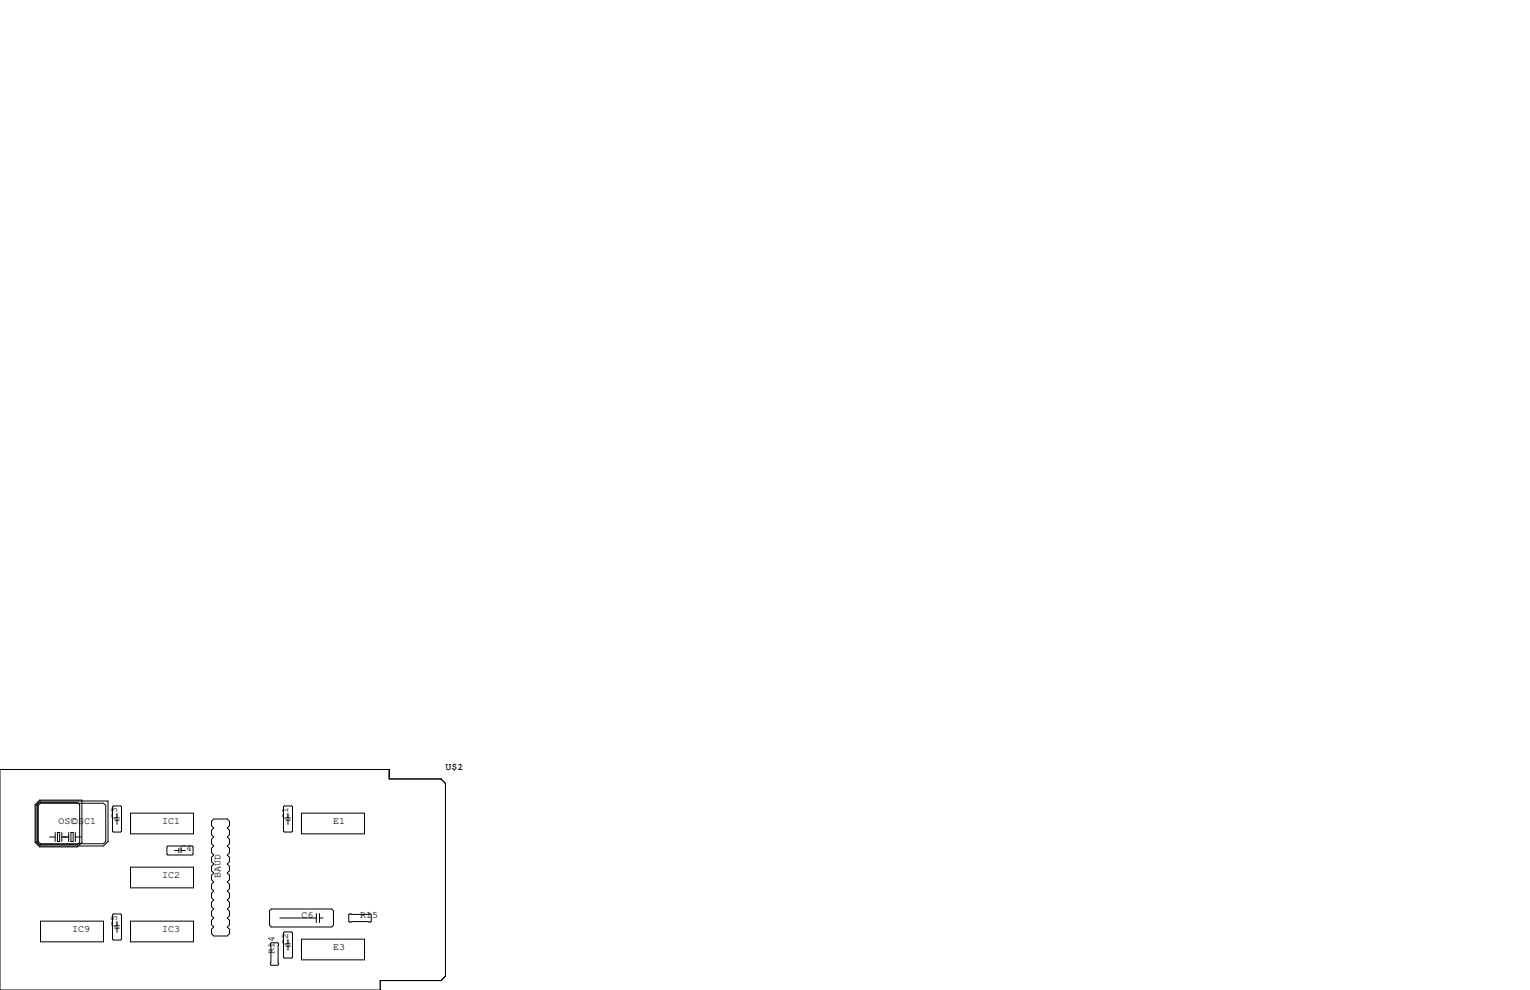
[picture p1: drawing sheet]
<svg xmlns="http://www.w3.org/2000/svg" width="432mm" height="279mm" viewBox="0 0 432 279" stroke-linecap="round" stroke-linejoin="round" font-family="sans-serif">
<g fill="none" stroke="#000" stroke-width=".28">
<path d="M0 217.2h109.9v2.6h14.6l1.2 1.3v54.4l-1.2 1.2h-17.2v2.7h-107.3zM11.2 225.8h11.9v11.9l-1.3 1.3h-10.6l-1.3-1.3v-10.6zM11.2 226.4h10.6l.7 .7v10.6l-.7 .7h-10.6l-.7-.7v-10.6zM11.4 226.1h19.1v11.4l-1.3 1.3h-17.8l-1.2-1.3v-10.2zM11.4 226.7h17.8l.6 .6v10.2l-.6 .6h-17.8l-.6-.6v-10.2zM14 236.2h1.6M15.6 234.9v2.6M16.2 234.9h.6v2.6h-.6zM17.4 234.9v2.6M17.4 236.2h2M19.4 234.9v2.6M20 234.9h.7v2.6h-.7z"/>
<path d="M21.3 236.2h1.6M21.3 234.9v2.6M32 227.5h2l.3 .2v6.9l-.3 .2h-2l-.2-.2v-6.9zM32.4 231.4h1.3M32.4 230.8h1.3M33 229.6v1.2M33 231.4v1.3M36.8 229.5h17.8v5.8h-17.8zM47.1 239l.3-.2h6.8l.3 .2v2l-.3 .3h-6.8l-.3-.3zM50.5 239.4v1.3M51.1 239.4v1.3M59.7 231.8l.6-.7h3.8l.7 .7v1.2l-.7 .7 .7 .6v1.3l-.7 .6 .7 .7v1.2l-.7 .7 .7 .6v1.3l-.7 .6 .7 .6v1.3l-.7 .6 .7 .7v1.2l-.7 .7 .7 .6v1.3l-.7 .6 .7 .7v1.2l-.7 .7 .7 .6v1.3l-.7 .6 .7 .6v1.3l-.7 .6 .7 .7v1.2l-.7 .7 .7 .6v1.3l-.7 .6 .7 .7v1.2l-.7 .7h-3.8l-.6-.7v-1.2l.6-.7-.6-.6v-1.3l.6-.6-.6-.7v-1.2l.6-.7-.6-.6v-1.3l.6-.6-.6-.6v-1.3l.6-.6-.6-.7v-1.2l.6-.7-.6-.6v-1.3l.6-.6-.6-.7v-1.2l.6-.7-.6-.6v-1.3l.6-.6-.6-.6v-1.3l.6-.6-.6-.7v-1.2l.6-.7-.6-.6v-1.3l.6-.6-.6-.7z"/>
<path d="M80.3 227.5h2l.3 .2v6.9l-.3 .2h-2l-.3-.2v-6.9zM80.6 231.4h1.3M80.6 230.8h1.3M81.3 229.6v1.2M81.3 231.4v1.3M85.1 229.5h17.8v5.8h-17.8zM11.4 260h17.8v5.8h-17.8zM32 257.9h2l.3 .3v6.8l-.3 .3h-2l-.2-.3v-6.8zM36.8 260h17.8v5.8h-17.8zM36.8 244.7h17.8v5.9h-17.8zM49.3 240h1.2M51.1 240h1.2"/>
<path d="M76.1 257l.5-.5h17l.5 .5v4.1l-.5 .5h-17l-.5-.5zM79 259.1h10.3M89.3 257.8v2.5M90.2 257.8v2.5M90.2 259.1h1M98.4 258.2l.3-.3h5.8l.3 .3v1.8l-.3 .2h-5.8l-.3-.2zM32.4 261.9h1.3M32.4 261.3h1.3M33 260.1v1.2M33 261.9v1.2M76.3 266.3l.3-.2h1.8l.2 .2v5.9l-.2 .2h-1.8l-.3-.2zM80 263.3l.3-.3h2l.3 .3v6.8l-.3 .3h-2l-.3-.3z"/>
<path d="M80.6 267h1.3M80.6 266.4h1.3M81.3 265.2v1.2M81.3 267v1.2M85.1 265h17.8v5.9h-17.8z"/>
</g>
<g font-size="2.8">
<text x="125.7" y="217.2">U$1</text>
<text x="129.1" y="217.2">2</text>
<text x="16.5" y="232.4">OSC</text>
<text x="20.3" y="232.4">OSC1</text>
<text x="33" y="231.1" transform="rotate(-90 33 231.1)">C3</text>
<text x="45.7" y="232.4">IC1</text>
<text x="81.3" y="231.1" transform="rotate(-90 81.3 231.1)">C1</text>
<text x="94" y="232.4">E1</text>
<text x="50.8" y="240">C4</text>
<text x="45.7" y="247.6">IC2</text>
<text x="62.2" y="247.6" transform="rotate(-90 62.2 247.6)">BAUD</text>
<text x="20.3" y="262.9">IC9</text>
<text x="33" y="261.6" transform="rotate(-90 33 261.6)">C5</text>
<text x="45.7" y="262.9">IC3</text>
<text x="85.1" y="259.1">C6</text>
<text x="101.6" y="259.1">R15</text>
<text x="77.5" y="269.2" transform="rotate(-90 77.5 269.2)">R14</text>
<text x="81.3" y="266.7" transform="rotate(-90 81.3 266.7)">C2</text>
<text x="94" y="268">E3</text>
</g>
</svg>
